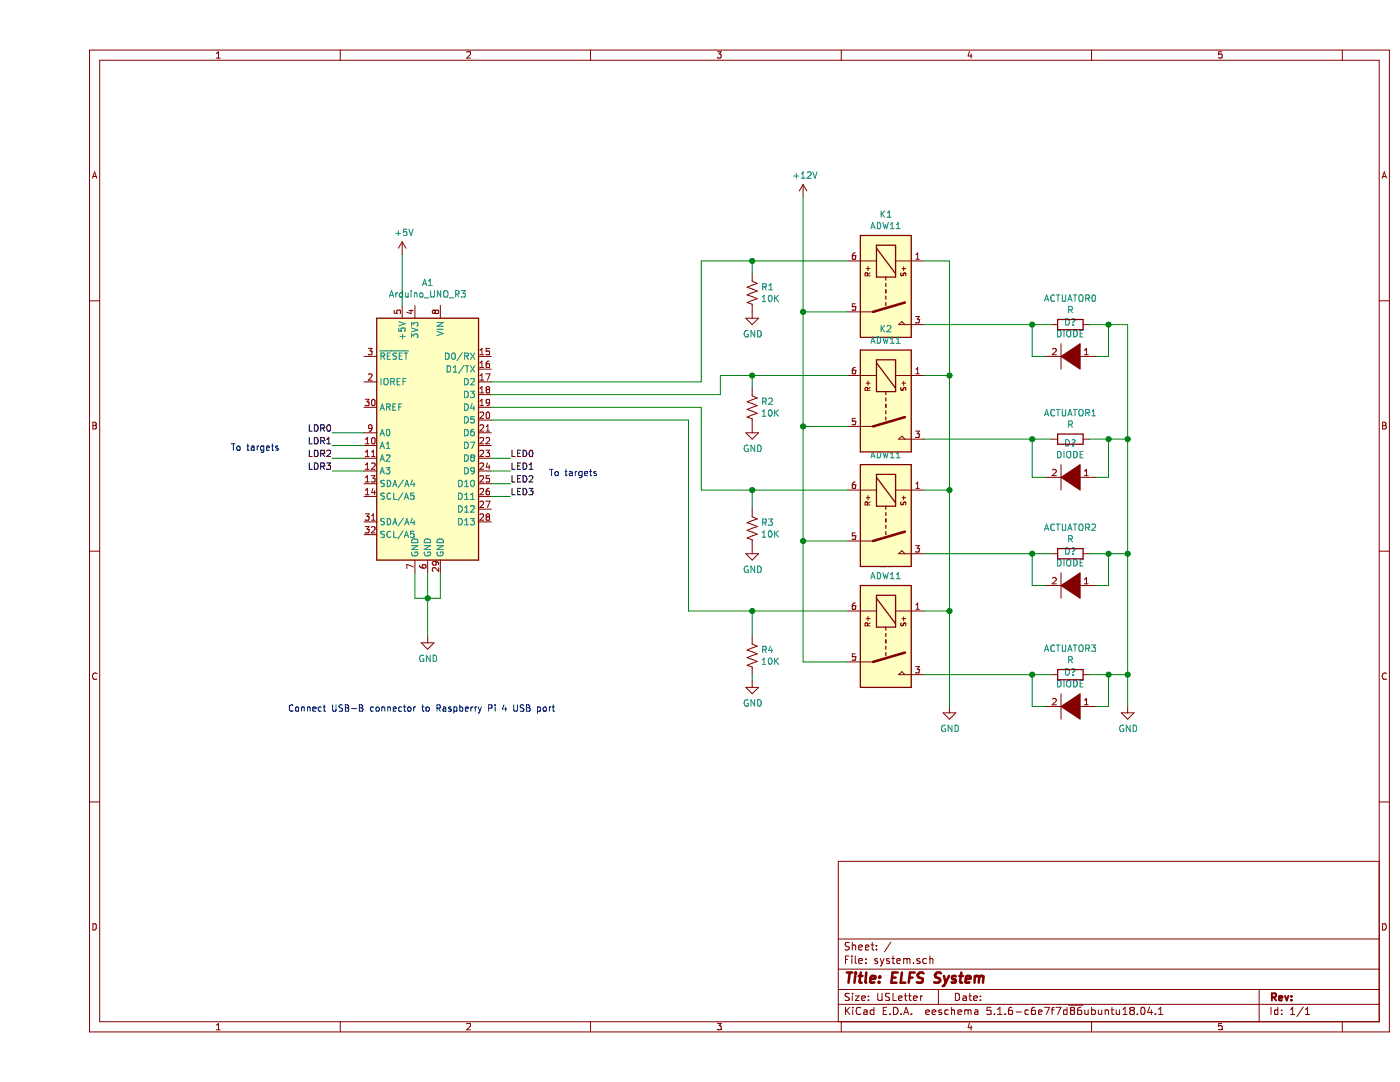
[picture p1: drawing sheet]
EESchema Schematic File Version 4
EELAYER 30 0
EELAYER END
$Descr USLetter 11000 8500
encoding utf-8
Sheet 1 1
Title "ELFS System"
Date ""
Rev ""
Comp ""
Comment1 ""
Comment2 ""
Comment3 ""
Comment4 ""
$EndDescr
$Comp
L MCU_Module:Arduino_UNO_R3 A1
U 1 1
P 3050 3400
F 0 "A1" H 3050 4581 50  0000 C CNN
F 1 "Arduino_UNO_R3" H 3050 4490 50  0000 C CNN
F 2 "Module:Arduino_UNO_R3" H 3050 3400 50  0001 C CIN
F 3 "https://www.arduino.cc/en/Main/arduinoBoardUno" H 3050 3400 50  0001 C CNN
	1    3050 3400
	-1   0    0    -1  
$EndComp
$Comp
L Relay:ADW11 K1
U 1 1
P 6650 2250
F 0 "K1" V 6083 2250 50  0000 C CNN
F 1 "ADW11" V 6174 2250 50  0000 C CNN
F 2 "Relay_THT:Relay_1P1T_NO_10x24x18.8mm_Panasonic_ADW11xxxxW_THT" H 7975 2200 50  0001 C CNN
F 3 "https://www.panasonic-electric-works.com/pew/es/downloads/ds_dw_hl_en.pdf" H 6650 2250 50  0001 C CNN
	1    6650 2250
	0    1    1    0   
$EndComp
$Comp
L Relay:ADW11 K2
U 1 1
P 6650 3150
F 0 "K2" V 6083 3150 50  0000 C CNN
F 1 "ADW11" V 6174 3150 50  0000 C CNN
F 2 "Relay_THT:Relay_1P1T_NO_10x24x18.8mm_Panasonic_ADW11xxxxW_THT" H 7975 3100 50  0001 C CNN
F 3 "https://www.panasonic-electric-works.com/pew/es/downloads/ds_dw_hl_en.pdf" H 6650 3150 50  0001 C CNN
	1    6650 3150
	0    1    1    0   
$EndComp
$Comp
L Relay:ADW11 K3
U 1 1
P 6650 4050
F 0 "K3" V 6083 4050 50  0000 C CNN
F 1 "ADW11" V 6174 4050 50  0000 C CNN
F 2 "Relay_THT:Relay_1P1T_NO_10x24x18.8mm_Panasonic_ADW11xxxxW_THT" H 7975 4000 50  0001 C CNN
F 3 "https://www.panasonic-electric-works.com/pew/es/downloads/ds_dw_hl_en.pdf" H 6650 4050 50  0001 C CNN
	1    6650 4050
	0    1    1    0   
$EndComp
$Comp
L Relay:ADW11 K4
U 1 1
P 6650 5000
F 0 "K4" V 6083 5000 50  0000 C CNN
F 1 "ADW11" V 6174 5000 50  0000 C CNN
F 2 "Relay_THT:Relay_1P1T_NO_10x24x18.8mm_Panasonic_ADW11xxxxW_THT" H 7975 4950 50  0001 C CNN
F 3 "https://www.panasonic-electric-works.com/pew/es/downloads/ds_dw_hl_en.pdf" H 6650 5000 50  0001 C CNN
	1    6650 5000
	0    1    1    0   
$EndComp
$Comp
L Device:R ACTUATOR0
U 1 1
P 8100 2550
F 0 "ACTUATOR0" V 7893 2550 50  0000 C CNN
F 1 "R" V 7984 2550 50  0000 C CNN
F 2 "" V 8030 2550 50  0001 C CNN
F 3 "~" H 8100 2550 50  0001 C CNN
	1    8100 2550
	0    1    1    0   
$EndComp
$Comp
L Device:R ACTUATOR1
U 1 1
P 8100 3450
F 0 "ACTUATOR1" V 7893 3450 50  0000 C CNN
F 1 "R" V 7984 3450 50  0000 C CNN
F 2 "" V 8030 3450 50  0001 C CNN
F 3 "~" H 8100 3450 50  0001 C CNN
	1    8100 3450
	0    1    1    0   
$EndComp
$Comp
L Device:R ACTUATOR2
U 1 1
P 8100 4350
F 0 "ACTUATOR2" V 7893 4350 50  0000 C CNN
F 1 "R" V 7984 4350 50  0000 C CNN
F 2 "" V 8030 4350 50  0001 C CNN
F 3 "~" H 8100 4350 50  0001 C CNN
	1    8100 4350
	0    1    1    0   
$EndComp
$Comp
L Device:R ACTUATOR3
U 1 1
P 8100 5300
F 0 "ACTUATOR3" V 7893 5300 50  0000 C CNN
F 1 "R" V 7984 5300 50  0000 C CNN
F 2 "" V 8030 5300 50  0001 C CNN
F 3 "~" H 8100 5300 50  0001 C CNN
	1    8100 5300
	0    1    1    0   
$EndComp
Wire Wire Line
	6950 2550 7800 2550
$Comp
L power:GND #PWR09
U 1 1
P 8550 5550
F 0 "#PWR09" H 8550 5300 50  0001 C CNN
F 1 "GND" H 8555 5377 50  0000 C CNN
F 2 "" H 8550 5550 50  0001 C CNN
F 3 "" H 8550 5550 50  0001 C CNN
	1    8550 5550
	1    0    0    -1  
$EndComp
Wire Wire Line
	8550 5550 8550 5300
Wire Wire Line
	8550 5300 8400 5300
Wire Wire Line
	8250 4350 8400 4350
Wire Wire Line
	8550 4350 8550 5300
Connection ~ 8550 5300
Wire Wire Line
	8250 3450 8400 3450
Wire Wire Line
	8550 3450 8550 4350
Connection ~ 8550 4350
Wire Wire Line
	8550 2550 8550 3450
Connection ~ 8550 3450
Wire Wire Line
	7950 3450 7800 3450
Wire Wire Line
	6950 4350 7800 4350
Wire Wire Line
	6950 5300 7800 5300
$Comp
L power:GND #PWR08
U 1 1
P 7150 5550
F 0 "#PWR08" H 7150 5300 50  0001 C CNN
F 1 "GND" H 7155 5377 50  0000 C CNN
F 2 "" H 7150 5550 50  0001 C CNN
F 3 "" H 7150 5550 50  0001 C CNN
	1    7150 5550
	1    0    0    -1  
$EndComp
Wire Wire Line
	7150 5550 7150 4800
Wire Wire Line
	7150 4800 6950 4800
Wire Wire Line
	7150 4800 7150 3850
Wire Wire Line
	7150 3850 6950 3850
Connection ~ 7150 4800
Wire Wire Line
	7150 3850 7150 2950
Wire Wire Line
	7150 2950 6950 2950
Connection ~ 7150 3850
Wire Wire Line
	7150 2950 7150 2050
Wire Wire Line
	7150 2050 6950 2050
Connection ~ 7150 2950
Wire Wire Line
	8250 2550 8400 2550
Wire Wire Line
	2550 3400 2300 3400
Wire Wire Line
	2550 3500 2300 3500
Wire Wire Line
	2550 3600 2300 3600
Wire Wire Line
	2550 3700 2300 3700
Text Label 2300 3400 2    50   ~ 0
LDR0
Text Label 2300 3500 2    50   ~ 0
LDR1
Text Label 2300 3600 2    50   ~ 0
LDR2
Text Label 2300 3700 2    50   ~ 0
LDR3
Wire Wire Line
	5200 3000 5200 2050
Wire Wire Line
	5200 2050 5600 2050
Wire Wire Line
	5350 3100 5350 2950
Wire Wire Line
	5350 2950 5600 2950
Wire Wire Line
	5200 3200 5200 3850
Wire Wire Line
	5200 3850 5600 3850
Wire Wire Line
	5100 3300 5100 4800
Wire Wire Line
	5100 4800 5600 4800
Wire Wire Line
	3550 3600 3700 3600
Wire Wire Line
	3550 3000 5200 3000
Wire Wire Line
	3550 3100 5350 3100
Wire Wire Line
	3550 3300 5100 3300
Wire Wire Line
	3550 3200 5200 3200
Wire Wire Line
	3550 3700 3700 3700
Wire Wire Line
	3550 3800 3700 3800
Wire Wire Line
	3550 3900 3700 3900
Text Label 3700 3600 0    50   ~ 0
LED0
Text Label 3700 3700 0    50   ~ 0
LED1
Text Label 3700 3800 0    50   ~ 0
LED2
Text Label 3700 3900 0    50   ~ 0
LED3
$Comp
L power:GND #PWR02
U 1 1
P 3050 5000
F 0 "#PWR02" H 3050 4750 50  0001 C CNN
F 1 "GND" H 3055 4827 50  0000 C CNN
F 2 "" H 3050 5000 50  0001 C CNN
F 3 "" H 3050 5000 50  0001 C CNN
	1    3050 5000
	1    0    0    -1  
$EndComp
Wire Wire Line
	3050 5000 3050 4700
Wire Wire Line
	3050 4700 2950 4700
Wire Wire Line
	2950 4700 2950 4500
Wire Wire Line
	3050 4500 3050 4700
Connection ~ 3050 4700
Wire Wire Line
	3150 4500 3150 4700
Wire Wire Line
	3150 4700 3050 4700
$Comp
L power:+5V #PWR01
U 1 1
P 2850 2000
F 0 "#PWR01" H 2850 1850 50  0001 C CNN
F 1 "+5V" H 2865 2173 50  0000 C CNN
F 2 "" H 2850 2000 50  0001 C CNN
F 3 "" H 2850 2000 50  0001 C CNN
	1    2850 2000
	1    0    0    -1  
$EndComp
Wire Wire Line
	2850 2000 2850 2400
$Comp
L power:+12V #PWR07
U 1 1
P 6000 1550
F 0 "#PWR07" H 6000 1400 50  0001 C CNN
F 1 "+12V" H 6015 1723 50  0000 C CNN
F 2 "" H 6000 1550 50  0001 C CNN
F 3 "" H 6000 1550 50  0001 C CNN
	1    6000 1550
	1    0    0    -1  
$EndComp
Wire Wire Line
	6000 1550 6000 2450
Wire Wire Line
	6000 2450 6350 2450
Wire Wire Line
	6000 2450 6000 3350
Wire Wire Line
	6000 3350 6350 3350
Connection ~ 6000 2450
Wire Wire Line
	6000 3350 6000 4250
Wire Wire Line
	6000 4250 6350 4250
Connection ~ 6000 3350
Wire Wire Line
	6000 4250 6000 5200
Wire Wire Line
	6000 5200 6350 5200
Connection ~ 6000 4250
Text Notes 1950 5600 0    50   ~ 0
Connect USB-B connector to Raspberry Pi 4 USB port
Text Notes 1500 3550 0    50   ~ 0
To targets
Text Notes 4000 3750 0    50   ~ 0
To targets
$Comp
L power:GND #PWR06
U 1 1
P 5600 5350
F 0 "#PWR06" H 5600 5100 50  0001 C CNN
F 1 "GND" H 5605 5177 50  0000 C CNN
F 2 "" H 5600 5350 50  0001 C CNN
F 3 "" H 5600 5350 50  0001 C CNN
	1    5600 5350
	1    0    0    -1  
$EndComp
$Comp
L Device:R_US R4
U 1 1
P 5600 5150
F 0 "R4" H 5668 5196 50  0000 L CNN
F 1 "10K" H 5668 5105 50  0000 L CNN
F 2 "" V 5640 5140 50  0001 C CNN
F 3 "~" H 5600 5150 50  0001 C CNN
	1    5600 5150
	1    0    0    -1  
$EndComp
Wire Wire Line
	5600 5300 5600 5350
Wire Wire Line
	5600 5000 5600 4800
Connection ~ 5600 4800
Wire Wire Line
	5600 4800 6350 4800
$Comp
L Device:R_US R2
U 1 1
P 5600 3200
F 0 "R2" H 5668 3246 50  0000 L CNN
F 1 "10K" H 5668 3155 50  0000 L CNN
F 2 "" V 5640 3190 50  0001 C CNN
F 3 "~" H 5600 3200 50  0001 C CNN
	1    5600 3200
	1    0    0    -1  
$EndComp
$Comp
L power:GND #PWR04
U 1 1
P 5600 3350
F 0 "#PWR04" H 5600 3100 50  0001 C CNN
F 1 "GND" H 5605 3177 50  0000 C CNN
F 2 "" H 5600 3350 50  0001 C CNN
F 3 "" H 5600 3350 50  0001 C CNN
	1    5600 3350
	1    0    0    -1  
$EndComp
$Comp
L Device:R_US R3
U 1 1
P 5600 4150
F 0 "R3" H 5668 4196 50  0000 L CNN
F 1 "10K" H 5668 4105 50  0000 L CNN
F 2 "" V 5640 4140 50  0001 C CNN
F 3 "~" H 5600 4150 50  0001 C CNN
	1    5600 4150
	1    0    0    -1  
$EndComp
$Comp
L power:GND #PWR05
U 1 1
P 5600 4300
F 0 "#PWR05" H 5600 4050 50  0001 C CNN
F 1 "GND" H 5605 4127 50  0000 C CNN
F 2 "" H 5600 4300 50  0001 C CNN
F 3 "" H 5600 4300 50  0001 C CNN
	1    5600 4300
	1    0    0    -1  
$EndComp
$Comp
L Device:R_US R1
U 1 1
P 5600 2300
F 0 "R1" H 5668 2346 50  0000 L CNN
F 1 "10K" H 5668 2255 50  0000 L CNN
F 2 "" V 5640 2290 50  0001 C CNN
F 3 "~" H 5600 2300 50  0001 C CNN
	1    5600 2300
	1    0    0    -1  
$EndComp
$Comp
L power:GND #PWR03
U 1 1
P 5600 2450
F 0 "#PWR03" H 5600 2200 50  0001 C CNN
F 1 "GND" H 5605 2277 50  0000 C CNN
F 2 "" H 5600 2450 50  0001 C CNN
F 3 "" H 5600 2450 50  0001 C CNN
	1    5600 2450
	1    0    0    -1  
$EndComp
Wire Wire Line
	5600 2150 5600 2050
Connection ~ 5600 2050
Wire Wire Line
	5600 2050 6350 2050
Wire Wire Line
	5600 3050 5600 2950
Connection ~ 5600 2950
Wire Wire Line
	5600 2950 6350 2950
Wire Wire Line
	5600 4000 5600 3850
Connection ~ 5600 3850
Wire Wire Line
	5600 3850 6350 3850
$Comp
L pspice:DIODE D?
U 1 1
P 8100 2800
F 0 "D?" H 8100 2535 50  0000 C CNN
F 1 "DIODE" H 8100 2626 50  0000 C CNN
F 2 "" H 8100 2800 50  0001 C CNN
F 3 "~" H 8100 2800 50  0001 C CNN
	1    8100 2800
	-1   0    0    1   
$EndComp
$Comp
L pspice:DIODE D?
U 1 1
P 8100 3750
F 0 "D?" H 8100 3485 50  0000 C CNN
F 1 "DIODE" H 8100 3576 50  0000 C CNN
F 2 "" H 8100 3750 50  0001 C CNN
F 3 "~" H 8100 3750 50  0001 C CNN
	1    8100 3750
	-1   0    0    1   
$EndComp
$Comp
L pspice:DIODE D?
U 1 1
P 8100 4600
F 0 "D?" H 8100 4335 50  0000 C CNN
F 1 "DIODE" H 8100 4426 50  0000 C CNN
F 2 "" H 8100 4600 50  0001 C CNN
F 3 "~" H 8100 4600 50  0001 C CNN
	1    8100 4600
	-1   0    0    1   
$EndComp
$Comp
L pspice:DIODE D?
U 1 1
P 8100 5550
F 0 "D?" H 8100 5285 50  0000 C CNN
F 1 "DIODE" H 8100 5376 50  0000 C CNN
F 2 "" H 8100 5550 50  0001 C CNN
F 3 "~" H 8100 5550 50  0001 C CNN
	1    8100 5550
	-1   0    0    1   
$EndComp
Wire Wire Line
	7900 2800 7800 2800
Wire Wire Line
	7800 2800 7800 2550
Connection ~ 7800 2550
Wire Wire Line
	7800 2550 7950 2550
Connection ~ 8400 2550
Wire Wire Line
	8400 2550 8550 2550
Wire Wire Line
	8400 2550 8400 2800
Wire Wire Line
	8400 2800 8300 2800
Wire Wire Line
	8300 3750 8400 3750
Wire Wire Line
	8400 3750 8400 3450
Connection ~ 8400 3450
Wire Wire Line
	8400 3450 8550 3450
Wire Wire Line
	7900 3750 7800 3750
Wire Wire Line
	7800 3750 7800 3450
Connection ~ 7800 3450
Wire Wire Line
	7800 3450 6950 3450
Wire Wire Line
	7900 4600 7800 4600
Wire Wire Line
	7800 4600 7800 4350
Connection ~ 7800 4350
Wire Wire Line
	7800 4350 7950 4350
Wire Wire Line
	8300 4600 8400 4600
Wire Wire Line
	8400 4600 8400 4350
Connection ~ 8400 4350
Wire Wire Line
	8400 4350 8550 4350
Wire Wire Line
	8300 5550 8400 5550
Wire Wire Line
	8400 5550 8400 5300
Connection ~ 8400 5300
Wire Wire Line
	8400 5300 8250 5300
Wire Wire Line
	7900 5550 7800 5550
Wire Wire Line
	7800 5550 7800 5300
Connection ~ 7800 5300
Wire Wire Line
	7800 5300 7950 5300
$EndSCHEMATC
